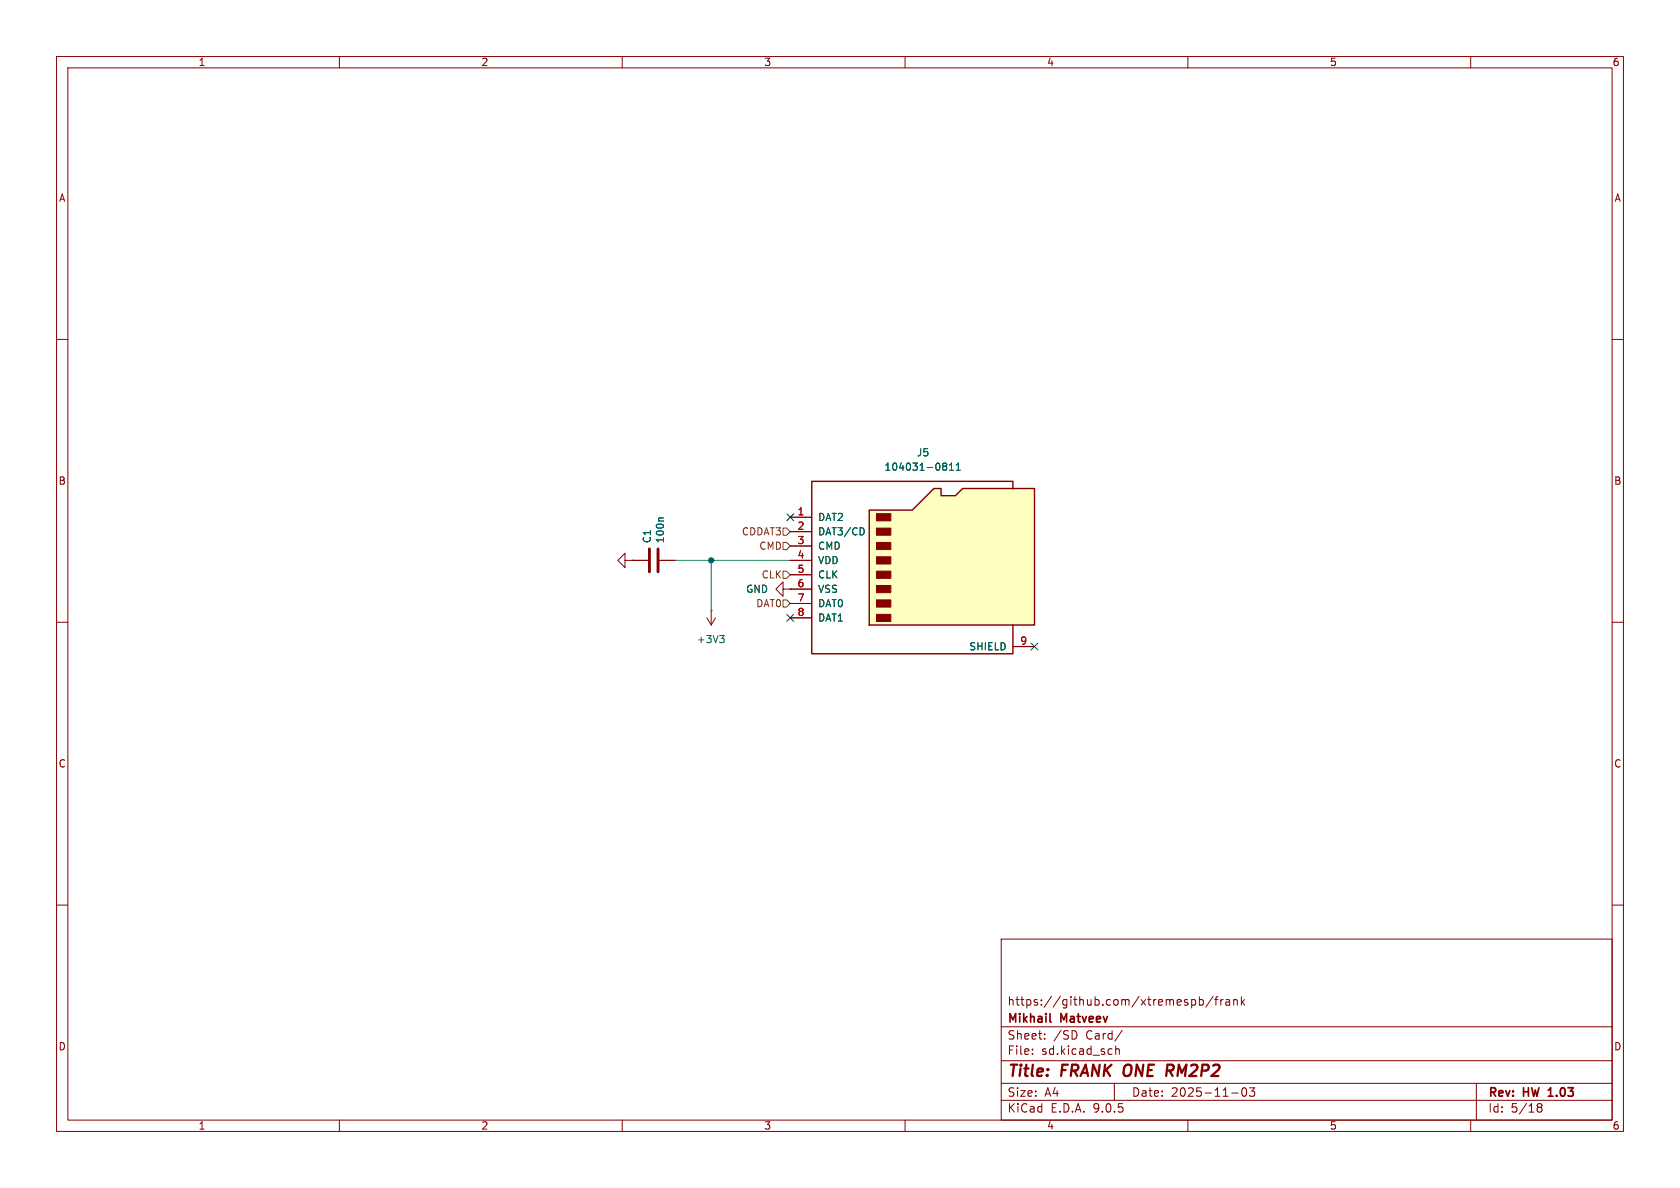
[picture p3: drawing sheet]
<svg xmlns="http://www.w3.org/2000/svg" width="297mm" height="210mm" viewBox="0 0 297 210" stroke-linecap="round" stroke-linejoin="round" font-family="sans-serif">
<g fill="none" stroke="#840000" stroke-width=".18">
<path d="M10 10h277v190h-277zM12 12h273v186h-273zM60 10v2M110 10v2M160 10v2M210 10v2M260 10v2M10 60h2M285 60h2M10 110h2M285 110h2M10 160h2"/>
<path d="M177 166h108v32h-108zM210.7 176.8l.4-.1 .3 .3v.4l-.2 .2h-.5M212 176.8l.5-.1 .2 .3v.4l-.1 .2h-.6M212 176.2v1.5M214.5 176.1l-1.3 2M214.7 176.7h.6M215.3 176.2l-.3 .2v1.3M215.8 176.7v1M216.2 176.7l-.2 .1-.2 .2M216.7 176.8h.6l.1 .9M217.4 177.1h-.5a.29 .29 0 0 0-.2 .3 .29 .29 0 0 0 .2 .3l.5-.1M218.1 176.8l.2-.1 .4 .1v.9"/>
<path d="M218.1 176.7v1M219.5 176.2v1.5M219.6 177.1l.4 .6M220 176.7l-.5 .6M285 160h2M60 198v2M110 198v2M160 198v2M177 194.5h108M177 191.5h108M177 187.5h108M177 181.5h108"/>
<path d="M182.5 186.3v.1M182.5 185.5v.1M184.7 183.6v.1M184.7 182.8v.1M190.3 182.6v.7M197 191.5v3M197.2 184.9v1.5M197.2 185.5l.3-.1 .3 .1 .1 .9M198.4 182.1l-1.3 2M210 198v2M217.7 193.2h1.2M219.7 192.4l.2-.1a.81 .81 0 0 1 .6 .6 .81 .81 0 0 1-.3 .8l-.2 .1a.81 .81 0 0 1-.3-1.4z"/>
<path d="M220.9 192.3h.9l-.5 .6 .4 .1v.7l-.2 .1h-.4l-.2-.1M260 198v2M261 191.5v6.5M271.7 195.5l.3 .2M271.7 195.4l.3-.3 .5 .1 .1 .3-.3 .2M272 195.7h.3M272 195.7l-.3 .3M272.3 195.7l.3 .3-.1 .5-.5 .1-.3-.3"/>
</g>
<path d="M185.6 180.5l.2 .2M273.7 193.8h.9M273.8 192.6l-.1 .1" fill="none" stroke="#840000" stroke-width=".3"/>
<path d="M206.4 188.2h.8M206.8 189.3l.5 .9M207.2 189.2l-.9 .1" fill="none" stroke="#840000" stroke-width=".4"/>
<path d="M153.7 90.2h7.6l3.8-3.8h1.3v1.2h2.5l1.3-1.2h12.7v24.1h-29.2z" fill="#ffffc2"/>
<path d="M153.7 90.2h7.6l3.8-3.8h1.3v1.2h2.5l1.3-1.2h12.7v24.1h-29.2zM179.1 86.4v-1.3h-35.6v30.5h35.6v-5.1" fill="none" stroke="#840000" stroke-width=".25"/>
<g fill="#840000" stroke="#840000" stroke-width=".18">
<path d="M154.9 90.8h2.6v1.3h-2.6z"/>
<path d="M154.9 93.3h2.6v1.3h-2.6z"/>
<path d="M154.9 95.9h2.6v1.3h-2.6z"/>
<path d="M154.9 98.4h2.6v1.3h-2.6z"/>
<path d="M154.9 101h2.6v1.2h-2.6z"/>
<path d="M154.9 103.5h2.6v1.3h-2.6z"/>
<path d="M154.9 106h2.6v1.3h-2.6z"/>
<path d="M154.9 108.6h2.6v1.3h-2.6z"/>
</g>
<g fill="none" stroke="#840000" stroke-width=".18">
<path d="M110.5 99.1v-1.3l-1.3 1.3 1.3 1.2v-1.2h1.3M111.8 99.1h.1M111.8 99.1h2.8M116.6 99.1h2.8M139.7 91.4h3.8M139.7 94h3.8M139.7 96.5h3.8M139.7 99.1h3.8M125 109.2l.7 1.3M125.7 108h.1M125.7 108v2.5M126.5 109.2l-.8 1.3"/>
<path d="M138.4 104.1v-1.2l-1.2 1.2 1.2 1.3v-1.3h1.3M139.7 104.1h.1M139.7 101.6h3.8M139.7 104.1h3.8M139.7 106.7h3.8M139.7 109.2h3.8M179.1 114.3h3.8"/>
</g>
<path d="M117.3 91.6h-.7l-.2 .1M152.5 93.4l.3 .4-.3 .7M166.9 81.9h.2l.3 .2-.3 .3M166.9 82.4h.2M167.1 82.4l.3 .2v.3l-.2 .2h-.3M167.9 83.1h.7M167.9 82.2l.3-.3v1.2M169.1 83.1h.7M169.1 82.2l.3-.3v1.2M127.2 112.3h.8l-.4 .5M127.8 112.8l.2 .3v.3l-.2 .2" fill="none" stroke="#006464" stroke-width=".18"/>
<path d="M114.8 97v4.1M116.3 97v4.1" fill="none" stroke="#840000" stroke-width=".51"/>
<path d="M138.4 95.9h.7l.6 .6-.6 .7h-.7zM138.4 93.3h.7l.6 .7-.6 .6h-.7zM138.4 106h.7l.6 .7-.6 .6h-.7zM138.4 101h.7l.6 .6-.6 .6h-.7z" fill="none" stroke="#725600" stroke-width=".18"/>
<path d="M119.4 99.1h20.3M125.7 99.1v8.9" fill="none" stroke="#009600" stroke-width=".18"/>
<path d="M139.1 90.8l1.2 1.2M140.3 90.8l-1.2 1.2M139.1 108.6l1.2 1.2M140.3 108.6l-1.2 1.2M182.3 113.7l1.2 1.2M183.5 113.7l-1.2 1.2" fill="none" stroke="#000084" stroke-width=".18"/>
<circle cx="125.7" cy="99.1" r=".46" fill="#009600" stroke="#009600" stroke-width=".18"/>
<g font-size="2.8" fill="#840000">
<text x="178" y="190.9">Title:</text>
<text x="187.7" y="190.9">FRANK ONE</text>
<text x="207.8" y="190.9">RM2P2</text>
</g>
<g font-size="2.1" fill="#840000">
<text x="178" y="178">https://github.com/xtremespb/frank</text>
<text x="178" y="184">Sheet:</text>
<text x="178" y="181.2">Mikhail</text>
<text x="186.2" y="184">/SD</text>
<text x="187.6" y="181.2">Matveev</text>
<text x="192" y="184">Card/</text>
<text x="178" y="186.7">File:</text>
<text x="184.1" y="186.7">sd.kicad_sch</text>
<text x="178" y="196.9">KiCad</text>
<text x="178" y="194.1">Size:</text>
<text x="184.7" y="194.1">A4</text>
<text x="185.7" y="196.9">E.D.A.</text>
<text x="193.3" y="196.9">9.0.5</text>
<text x="200" y="194.1">Date:</text>
<text x="207" y="194.1">2025-11-03</text>
<text x="263" y="194.3">Rev:</text>
<text x="263" y="196.9">Id:</text>
<text x="267.1" y="196.9">5/18</text>
<text x="269.4" y="194.3">HW</text>
<text x="274.4" y="194.3">1.03</text>
</g>
<g font-size="1.8" fill="#840000">
<text x="35" y="11.9">1</text>
<text x="85" y="11.9">2</text>
<text x="135" y="11.9">3</text>
<text x="185" y="11.9">4</text>
<text x="235" y="11.9">5</text>
<text x="285" y="11.9">6</text>
<text x="10.3" y="35.9">A</text>
<text x="285.3" y="35.9">A</text>
<text x="10.3" y="85.9">B</text>
<text x="285.3" y="85.9">B</text>
<text x="10.3" y="135.9">C</text>
<text x="285.3" y="135.9">C</text>
<text x="10.3" y="185.9">D</text>
<text x="285.3" y="185.9">D</text>
<text x="35" y="199.9">1</text>
<text x="85" y="199.9">2</text>
<text x="135" y="199.9">3</text>
<text x="185" y="199.9">4</text>
<text x="235" y="199.9">5</text>
<text x="285" y="199.9">6</text>
</g>
<g font-size="1.8" fill="#006464">
<text x="156.3" y="83.4">104031-0811</text>
<text x="162" y="80.9">J5</text>
<text x="144.5" y="92.3">DAT2</text>
<text x="144.5" y="94.8">DAT3/CD</text>
<text x="115.3" y="96.1" transform="rotate(-90 115.3 96.1)">C1</text>
<text x="117.6" y="96.1" transform="rotate(-90 117.6 96.1)">100n</text>
<text x="144.5" y="97.4">CMD</text>
<text x="144.5" y="99.9">VDD</text>
<text x="131.8" y="105">GND</text>
<text x="144.5" y="102.5">CLK</text>
<text x="144.5" y="105">VSS</text>
<text x="144.5" y="107.5">DAT0</text>
<text x="123.1" y="113.9">+3V3</text>
<text x="144.5" y="110.1">DAT1</text>
<text x="171.3" y="115.2">SHIELD</text>
</g>
<g font-size="1.8" fill="#725600">
<text x="131" y="94.8">CDDAT3</text>
<text x="134.1" y="97.4">CMD</text>
<text x="133.6" y="107.5">DAT0</text>
<text x="134.6" y="102.5">CLK</text>
</g>
<g font-size="1.8" fill="#a90000">
<text x="140.9" y="91.2">1</text>
<text x="140.9" y="93.7">2</text>
<text x="140.9" y="96.3">3</text>
<text x="140.9" y="98.8">4</text>
<text x="140.9" y="101.3">5</text>
<text x="140.9" y="103.9">6</text>
<text x="140.9" y="106.4">7</text>
<text x="140.9" y="109">8</text>
<text x="180.3" y="114">9</text>
</g>
</svg>
